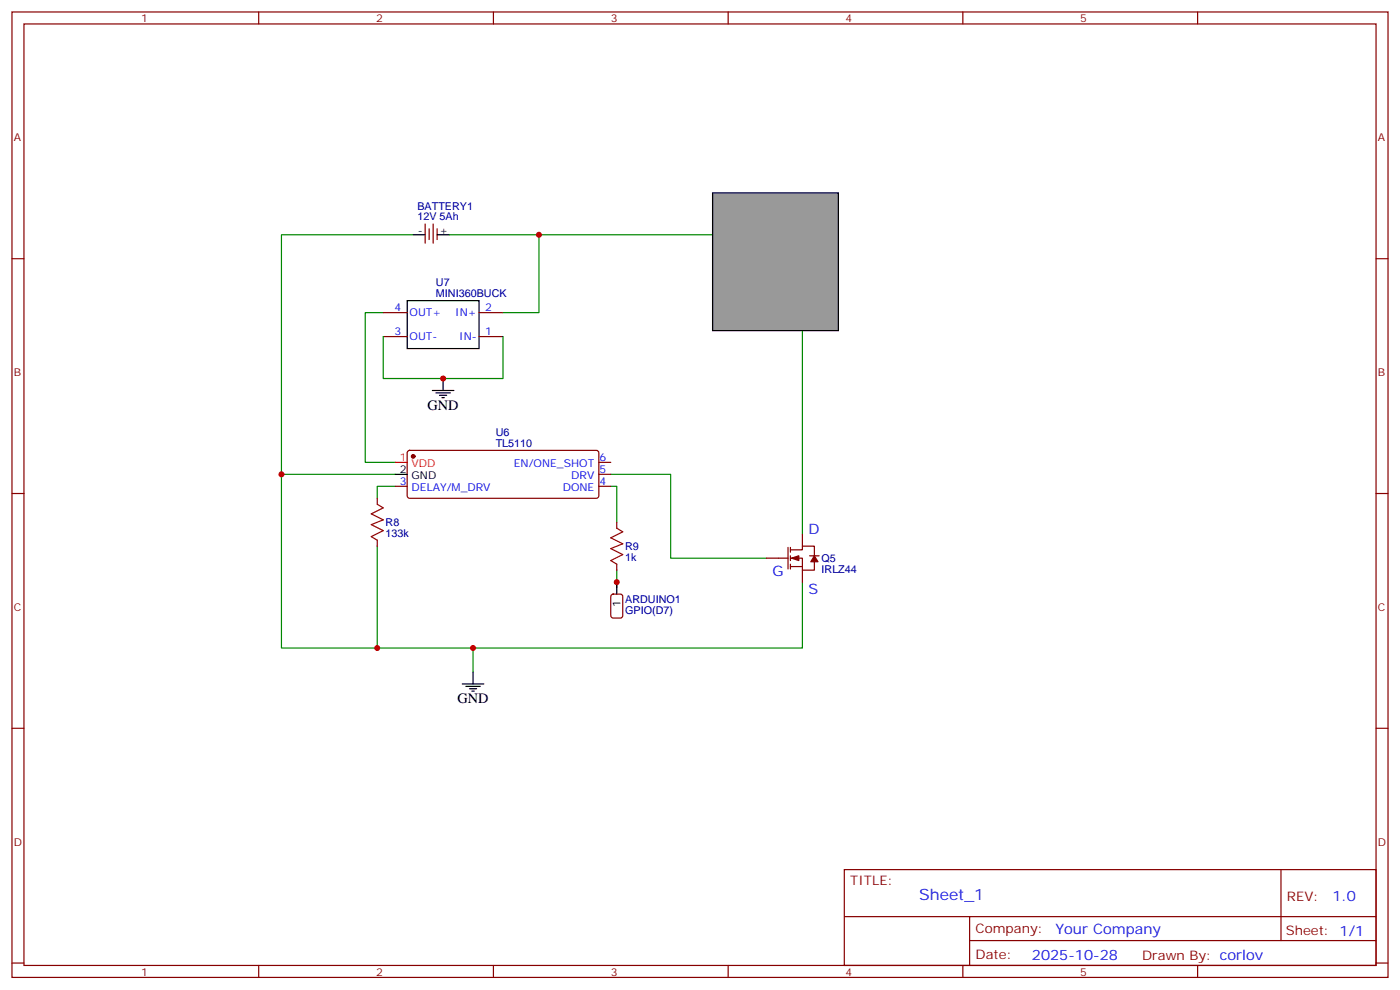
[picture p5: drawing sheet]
<svg xmlns="http://www.w3.org/2000/svg" width="412mm" height="292mm" viewBox="0 0 412 292" stroke-linecap="round" stroke-linejoin="round" font-family="sans-serif">
<g fill="none" stroke="#870000" stroke-width=".35">
<path d="M3.5 3.5h405.4v284.4h-405.4zM7.1 7.1h398.2v277.2h-398.2zM76.2 3.5v3.6M145.3 3.5v3.6M214.5 3.5v3.6M283.6 3.5v3.6M352.8 3.5v3.6M3.5 76.2h3.6M125.2 66v5.6M126.4 67.4v3.2M127.6 66v5.6M128.8 67.4v3.2"/>
<path d="M405.3 76.2h3.6M3.5 145.3h3.6M111.1 146.8v1.7M111.1 159.1v1.8M181.7 153.8v1.8M236.4 157.3v3.6M405.3 145.3h3.6M180.2 175.2l.4-.2h2.1l.7 .4v5.9l-.4 .7h-2.4l-.6-.4-.1-5.9zM181.7 166.2v1.7M225.8 164.4h6.3M232.1 161.2v6.4M232.8 161.9h3.6v-1h3.5v2.8"/>
<path d="M232.8 164.4h3.6v3.5h3.5v-2.4M232.8 166.9h3.6M232.8 161.2v1.4M232.8 163.7v1.4M232.8 166.2v1.4M236.4 167.9v3.5M238.5 163.7h2.8M3.5 214.5h3.6M405.3 214.5h3.6M248.7 256.1h156.6v28.2h-156.6zM377.3 256.1v20.9M248.7 270h156.5"/>
<path d="M285.6 277h119.6M285.6 270v14.1M3.5 283.6h3.6M76.2 284.3v3.6M145.3 284.3v3.6M214.5 284.3v3.6M283.6 284.3v3.6M352.8 284.3v3.6M405.3 283.6h3.6"/>
</g>
<path d="M121.7 69.1h-38.8v121.8h153.5v-19.5M132.3 69.1h77.6M112.9 92.1h-5.3v44.1h8.8M236.4 97.4v59.9M82.9 139.7h33.5M179.9 139.7h17.7v24.7h28.2M116.4 143.2h-5.3v3.6M179.9 143.2h1.8v10.6M111.1 160.9v30M181.7 167.9v5.3M139.3 190.9v7" fill="none" stroke="#008700" stroke-width=".35"/>
<path d="M121.7 69.1h3.5M128.8 69.1h3.5M181.7 171.4v3.6M139.3 197.9v3.5M136.2 201.4h6.3M137.2 202.1h4.3M138.3 202.8h2.1M139 203.6h.7" fill="none" stroke="#000" stroke-width=".35"/>
<path d="M111.1 148.5l1.8 1.1-3.5 1.7 3.5 1.8-3.5 1.4 3.5 1.8-3.5 1.7 1.7 1.1M181.7 155.6l1.7 1-3.5 1.8 3.5 1.8-3.5 1.4 3.5 1.7-3.5 1.8 1.8 1.1" fill="none" stroke="#a10000" stroke-width=".35"/>
<g fill="#870000" stroke="#870000" stroke-width=".35">
<path d="M233.2 164.4l2.1-.7v1.4z"/>
<path d="M239.9 163.7l1 1.8h-2.1z"/>
</g>
<path d="M209.9 56.8h37v40.6h-37z" fill="#999" stroke="#000" stroke-width=".35"/>
<path d="M112.9 99.1h7M112.9 92.1h7M141.1 99.1h7.1M141.1 92.1h7.1M120.2 132.9l.4-.3 55.4 .1 .4 .6v12.8l-.2 .4-.5 .3h-55.1l-.4-.3-.3-.4v-12.8zM176.4 139.7h3.5M176.4 136.2h3.5M116.4 143.2h3.5M176.4 143.2h3.5" fill="none" stroke="#870000" stroke-width=".35"/>
<circle cx="121.7" cy="134.4" r=".53" fill="#870000" stroke="#870000" stroke-width=".35"/>
<path d="M116.4 136.2h3.5" fill="none" stroke="#f00" stroke-width=".35"/>
<path d="M119.9 88.5h21.2v14.2h-21.2zM127.4 115h6.3M128.4 115.7h4.2M129.5 116.4h2.1M130.2 117.1h.7M130.5 111.5v3.5M116.4 139.7h3.5" fill="none" stroke="#000" stroke-width=".35"/>
<path d="M158.7 69.1v23h-10.5M112.9 99.1v12.4h35.3v-12.4" fill="none" stroke="#008700" stroke-width=".35"/>
<g fill="#c00">
<circle cx="139.3" cy="190.9" r=".88"/>
<circle cx="111.1" cy="190.9" r=".88"/>
<circle cx="82.9" cy="139.7" r=".88"/>
<circle cx="181.7" cy="171.4" r=".88"/>
<circle cx="158.8" cy="69.1" r=".88"/>
<circle cx="130.5" cy="111.5" r=".88"/>
</g>
<text font-size="4.6" fill="#00f" x="270.8" y="265.1">Sheet_1</text>
<g font-size="4.2">
<text x="125.9" y="120.7">GND</text>
<text x="134.8" y="207.1">GND</text>
</g>
<g font-size="4.2" fill="#00f">
<text x="238.1" y="157.3">D</text>
<text x="227.5" y="169.7">G</text>
<text x="238.1" y="175">S</text>
<text x="392.5" y="265.4">1.0</text>
<text x="310.9" y="274.9">Your Company</text>
<text x="304" y="282.7">2025-10-28</text>
</g>
<g font-size="3.9" fill="#800">
<text x="250.5" y="260.7">TITLE:</text>
<text x="379.1" y="265.4">REV:</text>
<text x="287.4" y="274.9">Company:</text>
<text x="378.7" y="275.5">Sheet: 1/1</text>
<text x="287.4" y="282.6">Date:</text>
<text x="336.4" y="282.7">Drawn By: corlov</text>
</g>
<g font-size="3.2" fill="#800">
<text x="41.6" y="6.5">1</text>
<text x="110.8" y="6.5">2</text>
<text x="179.9" y="6.5">3</text>
<text x="249.1" y="6.5">4</text>
<text x="318.2" y="6.5">5</text>
<text x="4.1" y="41.6">A</text>
<text x="405.9" y="41.6">A</text>
<text x="4.1" y="110.8">B</text>
<text x="405.9" y="110.8">B</text>
<text x="4.1" y="179.9">C</text>
<text x="405.9" y="179.9">C</text>
<text x="4.1" y="249.1">D</text>
<text x="405.9" y="249.1">D</text>
<text x="41.6" y="287.3">1</text>
<text x="110.8" y="287.3">2</text>
<text x="179.9" y="287.3">3</text>
<text x="249.1" y="287.3">4</text>
<text x="318.2" y="287.3">5</text>
</g>
<g font-size="3.2" fill="#000080">
<text x="123" y="64.8">12V 5Ah</text>
<text x="123" y="61.7">BATTERY1</text>
<text x="128.4" y="87.5">MINI360BUCK</text>
<text x="128.4" y="84.3">U7</text>
<text x="146" y="131.6">TL5110</text>
<text x="146" y="128.5">U6</text>
<text x="113.6" y="155">R8</text>
<text x="113.6" y="158.1">133k</text>
<text x="184.1" y="165.2">1k</text>
<text x="184.1" y="162">R9</text>
<text x="242" y="165.5">Q5</text>
<text x="242" y="168.7">IRLZ44</text>
<text x="184.1" y="177.5">ARDUINO1</text>
<text x="184.1" y="180.7">GPIO(D7)</text>
</g>
<g font-size="3.2">
<text x="123.1" y="68.8">-</text>
<text x="129.5" y="68.8">+</text>
<text x="117.8" y="139.3">2</text>
<text x="121.2" y="141.1">GND</text>
<text x="182.7" y="178.8" transform="rotate(-90 182.7 178.8)">1</text>
</g>
<g font-size="3.2" fill="#00f">
<text x="116.2" y="91.7">4</text>
<text x="120.6" y="93.1">OUT+</text>
<text x="134.1" y="93.1">IN+</text>
<text x="142.9" y="91.7">2</text>
<text x="116.2" y="98.8">3</text>
<text x="120.6" y="100.2">OUT-</text>
<text x="135.3" y="100.2">IN-</text>
<text x="142.9" y="98.8">1</text>
<text x="151.4" y="137.6">EN/ONE_SHOT</text>
<text x="176.6" y="135.8">6</text>
<text x="117.8" y="142.9">3</text>
<text x="168.3" y="141.1">DRV</text>
<text x="176.6" y="142.9">4</text>
<text x="176.6" y="139.3">5</text>
<text x="121.2" y="144.6">DELAY/M_DRV</text>
<text x="165.8" y="144.6">DONE</text>
</g>
<g font-size="3.2" fill="#f00">
<text x="117.8" y="135.8">1</text>
<text x="121.2" y="137.6">VDD</text>
</g>
</svg>
